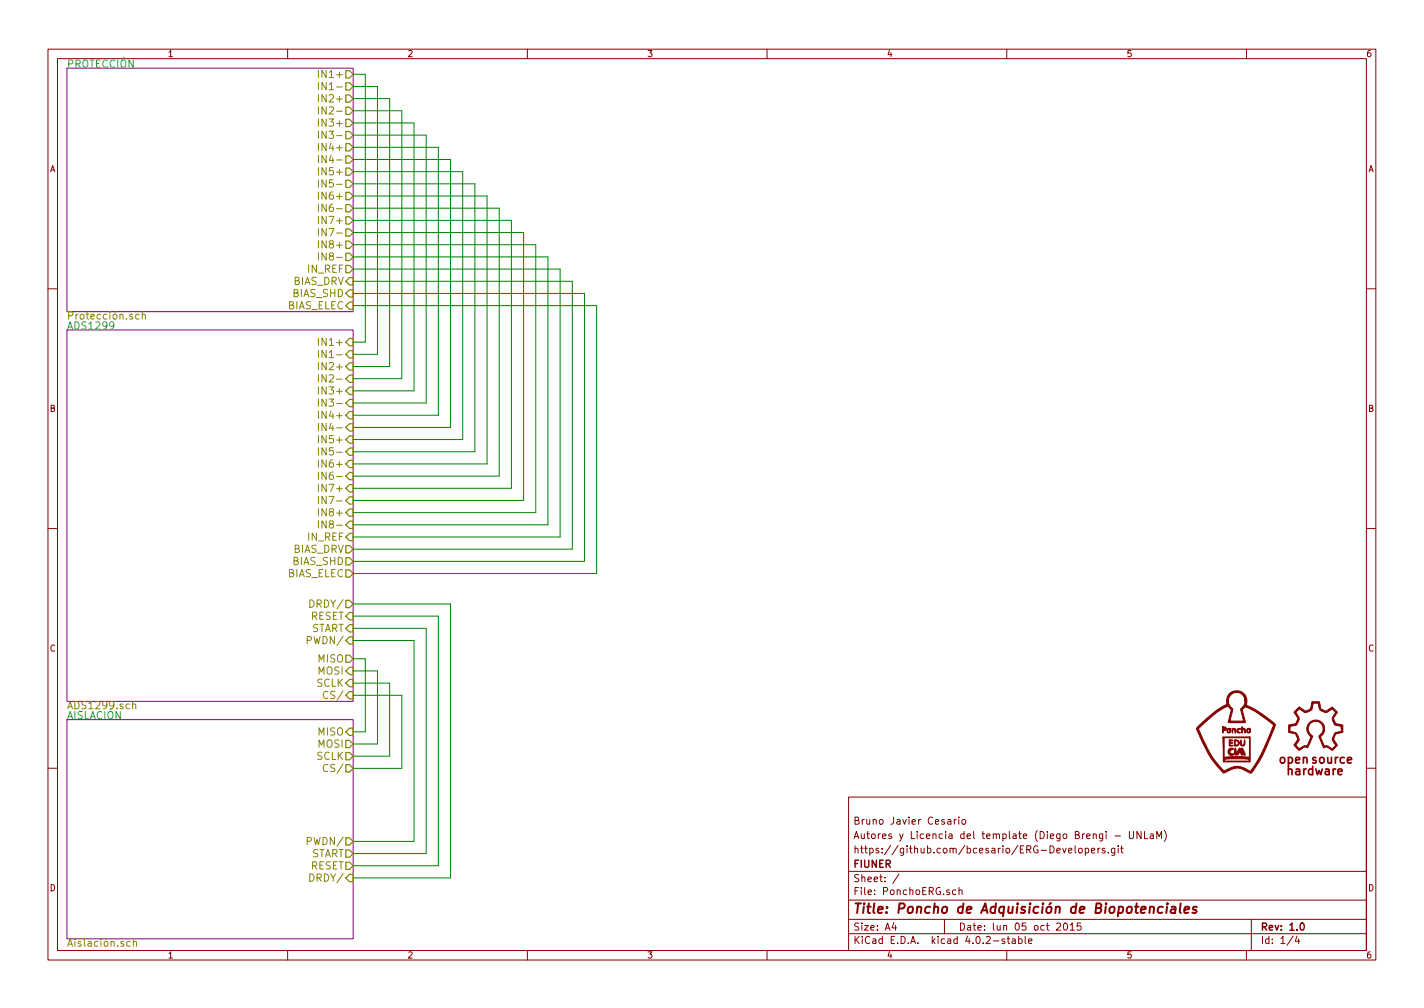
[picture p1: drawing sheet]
EESchema Schematic File Version 2
LIBS:PonchoERG-rescue
LIBS:Misc_Poncho_Grande
LIBS:Poncho_Esqueleto
LIBS:PonchoERG
LIBS:power
LIBS:74xgxx
LIBS:74xx
LIBS:ac-dc
LIBS:actel
LIBS:adc-dac
LIBS:Altera
LIBS:analog_devices
LIBS:analog_switches
LIBS:atmel
LIBS:audio
LIBS:brooktre
LIBS:cmos_ieee
LIBS:cmos4000
LIBS:conn
LIBS:contrib
LIBS:cypress
LIBS:dc-dc
LIBS:device
LIBS:digital-audio
LIBS:diode
LIBS:display
LIBS:dsp
LIBS:elec-unifil
LIBS:ESD_Protection
LIBS:ftdi
LIBS:gennum
LIBS:graphic
LIBS:hc11
LIBS:intel
LIBS:interface
LIBS:ir
LIBS:Lattice
LIBS:linear
LIBS:logo
LIBS:maxim
LIBS:memory
LIBS:microchip
LIBS:microchip_dspic33dsc
LIBS:microchip_pic10mcu
LIBS:microchip_pic12mcu
LIBS:microchip_pic16mcu
LIBS:microchip_pic18mcu
LIBS:microchip_pic32mcu
LIBS:microcontrollers
LIBS:motor_drivers
LIBS:motorola
LIBS:msp430
LIBS:nordicsemi
LIBS:nxp_armmcu
LIBS:onsemi
LIBS:opto
LIBS:Oscillators
LIBS:philips
LIBS:Power_Management
LIBS:powerint
LIBS:pspice
LIBS:references
LIBS:regul
LIBS:relays
LIBS:rfcom
LIBS:sensors
LIBS:silabs
LIBS:siliconi
LIBS:stm8
LIBS:stm32
LIBS:supertex
LIBS:switches
LIBS:texas
LIBS:transf
LIBS:transistors
LIBS:ttl_ieee
LIBS:valves
LIBS:video
LIBS:Xicor
LIBS:xilinx
LIBS:Zilog
LIBS:Jumpers_Config
LIBS:Jumpers_Default
LIBS:PonchoERG-cache
EELAYER 25 0
EELAYER END
$Descr A4 11693 8268
encoding utf-8
Sheet 1 4
Title "Poncho de Adquisición de Biopotenciales"
Date "lun 05 oct 2015"
Rev "1.0"
Comp "FIUNER"
Comment1 "https://github.com/bcesario/ERG-Developers.git"
Comment2 "Autores y Licencia del template (Diego Brengi - UNLaM)"
Comment3 "Bruno Javier Cesario"
Comment4 ""
$EndDescr
$Comp
L OSHWA #G2
U 1 1
P 10800 6050
F 0 "#G2" H 10770 6450 60  0001 C CNN
F 1 "OSHWA" H 10800 6353 60  0001 C CNN
F 2 "Poncho_Esqueleto:Logo_OSHWA" H 10800 6050 60  0001 C CNN
F 3 "" H 10800 6050 60  0000 C CNN
	1    10800 6050
	1    0    0    -1  
$EndComp
$Comp
L Logo_Poncho #G1
U 1 1
P 10150 6000
F 0 "#G1" H 10100 5600 60  0001 C CNN
F 1 "Logo_Poncho" H 10350 5600 60  0001 C CNN
F 2 "Poncho_Esqueleto:Logo_Poncho" H 10150 6000 60  0001 C CNN
F 3 "" H 10150 6000 60  0001 C CNN
	1    10150 6000
	1    0    0    -1  
$EndComp
$Sheet
S 550  550  2350 2000
U 57BDBDC8
F0 "PROTECCIÓN" 60
F1 "Protección.sch" 60
F2 "IN2-" O R 2900 900 60 
F3 "IN3+" O R 2900 1000 60 
F4 "IN3-" O R 2900 1100 60 
F5 "IN4+" O R 2900 1200 60 
F6 "IN4-" O R 2900 1300 60 
F7 "IN5+" O R 2900 1400 60 
F8 "IN5-" O R 2900 1500 60 
F9 "IN6+" O R 2900 1600 60 
F10 "IN6-" O R 2900 1700 60 
F11 "IN7+" O R 2900 1800 60 
F12 "IN1+" O R 2900 600 60 
F13 "IN1-" O R 2900 700 60 
F14 "IN2+" O R 2900 800 60 
F15 "IN7-" O R 2900 1900 60 
F16 "IN8+" O R 2900 2000 60 
F17 "IN8-" O R 2900 2100 60 
F18 "IN_REF" O R 2900 2200 60 
F19 "BIAS_DRV" I R 2900 2300 60 
F20 "BIAS_SHD" I R 2900 2400 60 
F21 "BIAS_ELEC" I R 2900 2500 60 
$EndSheet
$Sheet
S 550  2700 2350 3050
U 57BDC369
F0 "ADS1299" 60
F1 "ADS1299.sch" 60
F2 "IN1+" I R 2900 2800 60 
F3 "IN1-" I R 2900 2900 60 
F4 "IN2+" I R 2900 3000 60 
F5 "IN2-" I R 2900 3100 60 
F6 "IN3+" I R 2900 3200 60 
F7 "IN3-" I R 2900 3300 60 
F8 "IN4+" I R 2900 3400 60 
F9 "IN4-" I R 2900 3500 60 
F10 "IN5+" I R 2900 3600 60 
F11 "IN5-" I R 2900 3700 60 
F12 "IN6+" I R 2900 3800 60 
F13 "IN6-" I R 2900 3900 60 
F14 "IN7+" I R 2900 4000 60 
F15 "IN7-" I R 2900 4100 60 
F16 "IN8+" I R 2900 4200 60 
F17 "IN8-" I R 2900 4300 60 
F18 "IN_REF" I R 2900 4400 60 
F19 "DRDY/" O R 2900 4950 60 
F20 "MISO" O R 2900 5400 60 
F21 "MOSI" I R 2900 5500 60 
F22 "START" I R 2900 5150 60 
F23 "SCLK" I R 2900 5600 60 
F24 "CS/" I R 2900 5700 60 
F25 "PWDN/" I R 2900 5250 60 
F26 "BIAS_DRV" O R 2900 4500 60 
F27 "BIAS_SHD" O R 2900 4600 60 
F28 "BIAS_ELEC" O R 2900 4700 60 
F29 "RESET" I R 2900 5050 60 
$EndSheet
Wire Wire Line
	3000 600  3000 2800
Wire Wire Line
	3000 2800 2900 2800
Wire Wire Line
	3100 700  3100 2900
Wire Wire Line
	3100 2900 2900 2900
Wire Wire Line
	3200 3000 2900 3000
Wire Wire Line
	3200 800  3200 3000
Wire Wire Line
	3300 900  3300 3100
Wire Wire Line
	3300 3100 2900 3100
Wire Wire Line
	3400 1000 3400 3200
Wire Wire Line
	3400 3200 2900 3200
Wire Wire Line
	3500 1100 3500 3300
Wire Wire Line
	3500 3300 2900 3300
Wire Wire Line
	3600 3400 2900 3400
Wire Wire Line
	3600 1200 3600 3400
Wire Wire Line
	3700 1300 3700 3500
Wire Wire Line
	3700 3500 2900 3500
Wire Wire Line
	3800 3600 2900 3600
Wire Wire Line
	3800 1400 3800 3600
Wire Wire Line
	3900 1500 3900 3700
Wire Wire Line
	3900 3700 2900 3700
Wire Wire Line
	4000 3800 2900 3800
Wire Wire Line
	4000 1600 4000 3800
Wire Wire Line
	4100 1700 4100 3900
Wire Wire Line
	4100 3900 2900 3900
Wire Wire Line
	4200 1800 4200 4000
Wire Wire Line
	4200 4000 2900 4000
Wire Wire Line
	4300 1900 4300 4100
Wire Wire Line
	4300 4100 2900 4100
Wire Wire Line
	4400 4200 2900 4200
Wire Wire Line
	4400 2000 4400 4200
Wire Wire Line
	4500 4300 2900 4300
Wire Wire Line
	4500 2100 4500 4300
Wire Wire Line
	3000 6000 2900 6000
Wire Wire Line
	2900 6100 3100 6100
Wire Wire Line
	3200 6200 2900 6200
Wire Wire Line
	2900 6300 3300 6300
Wire Wire Line
	4700 2300 4700 4500
Wire Wire Line
	4700 4500 2900 4500
Wire Wire Line
	4600 2200 4600 4400
Wire Wire Line
	4600 4400 2900 4400
Wire Wire Line
	3400 6900 2900 6900
Wire Wire Line
	2900 7000 3500 7000
Wire Wire Line
	3600 7100 2900 7100
Wire Wire Line
	2900 7200 3700 7200
Wire Wire Line
	3000 6000 3000 5400
Wire Wire Line
	3000 5400 2900 5400
Wire Wire Line
	2900 5500 3100 5500
Wire Wire Line
	3100 5500 3100 6100
Wire Wire Line
	3200 6200 3200 5600
Wire Wire Line
	3200 5600 2900 5600
Wire Wire Line
	2900 5700 3300 5700
Wire Wire Line
	3300 5700 3300 6300
Wire Wire Line
	2900 5250 3400 5250
Wire Wire Line
	3400 5250 3400 6900
Wire Wire Line
	3500 7000 3500 5150
Wire Wire Line
	3500 5150 2900 5150
Wire Wire Line
	2900 5050 3600 5050
Wire Wire Line
	3600 5050 3600 7100
Wire Wire Line
	3700 7200 3700 4950
Wire Wire Line
	3700 4950 2900 4950
Wire Wire Line
	2900 600  3000 600 
Wire Wire Line
	2900 700  3100 700 
Wire Wire Line
	2900 800  3200 800 
Wire Wire Line
	2900 900  3300 900 
Wire Wire Line
	2900 1000 3400 1000
Wire Wire Line
	2900 1100 3500 1100
Wire Wire Line
	2900 1200 3600 1200
Wire Wire Line
	2900 1300 3700 1300
Wire Wire Line
	2900 1400 3800 1400
Wire Wire Line
	2900 1500 3900 1500
Wire Wire Line
	2900 1600 4000 1600
Wire Wire Line
	4100 1700 2900 1700
Wire Wire Line
	2900 1800 4200 1800
Wire Wire Line
	2900 1900 4300 1900
Wire Wire Line
	2900 2000 4400 2000
Wire Wire Line
	2900 2100 4500 2100
Wire Wire Line
	2900 2200 4600 2200
Wire Wire Line
	2900 2300 4700 2300
Wire Wire Line
	2900 4600 4800 4600
Wire Wire Line
	4800 4600 4800 2400
Wire Wire Line
	4800 2400 2900 2400
Wire Wire Line
	2900 2500 4900 2500
Wire Wire Line
	4900 2500 4900 4700
Wire Wire Line
	4900 4700 2900 4700
$Sheet
S 550  5900 2350 1800
U 57BDC3A8
F0 "AISLACIÓN" 60
F1 "Aislación.sch" 60
F2 "MISO" I R 2900 6000 60 
F3 "MOSI" O R 2900 6100 60 
F4 "SCLK" O R 2900 6200 60 
F5 "CS/" O R 2900 6300 60 
F6 "RESET" O R 2900 7100 60 
F7 "START" O R 2900 7000 60 
F8 "DRDY/" I R 2900 7200 60 
F9 "PWDN/" O R 2900 6900 60 
$EndSheet
$EndSCHEMATC
